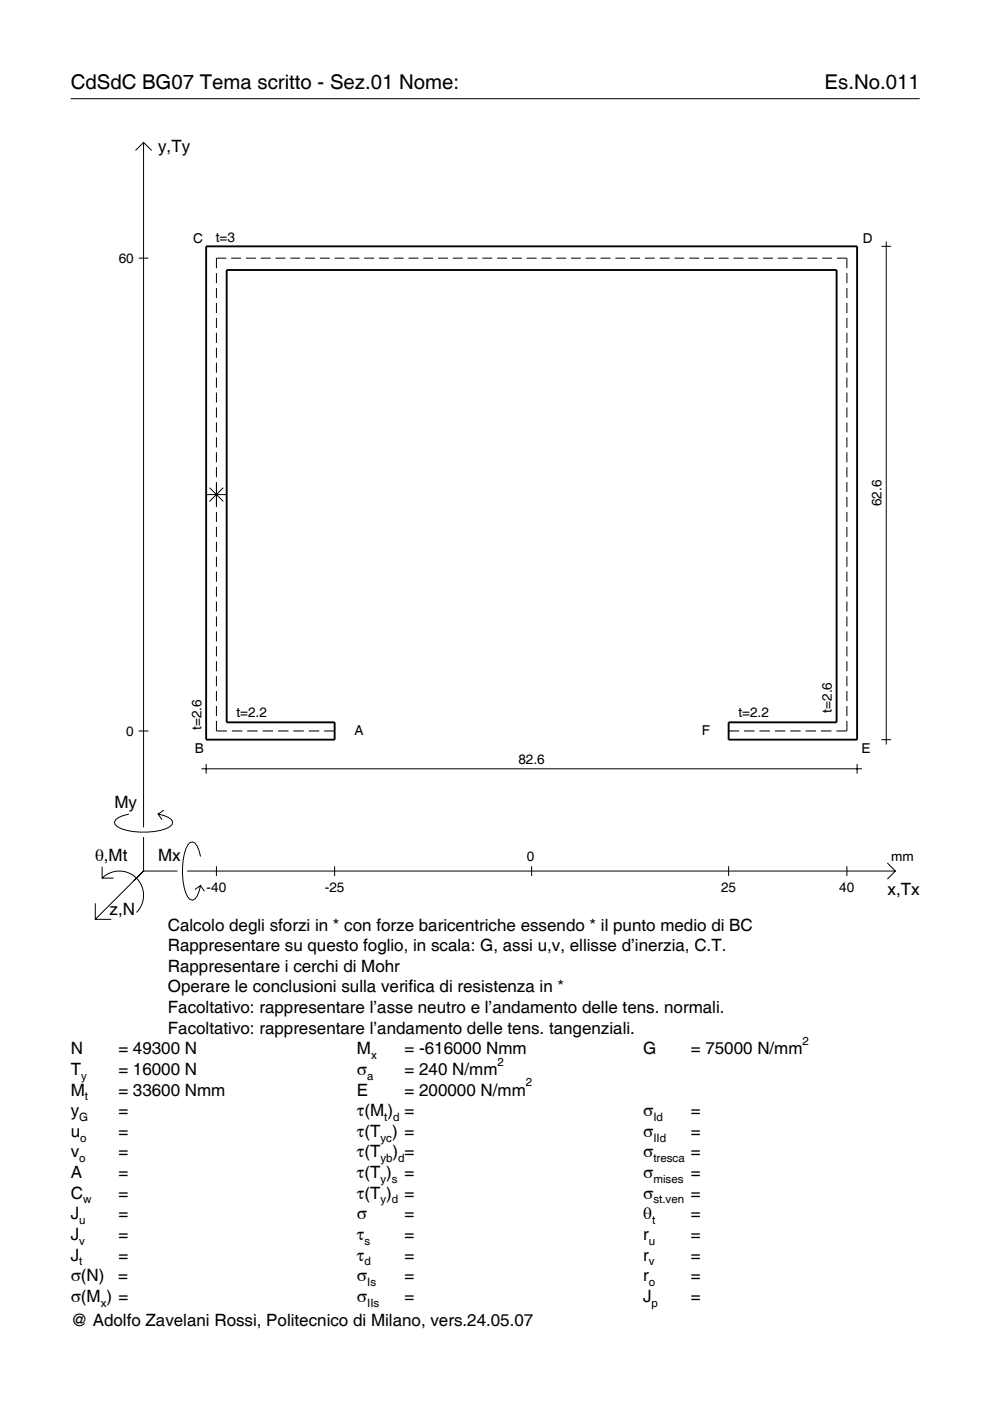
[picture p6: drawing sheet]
<svg xmlns="http://www.w3.org/2000/svg" width="210mm" height="297mm" viewBox="0 0 210 297" stroke-linecap="round" stroke-linejoin="round" font-family="sans-serif">
<g fill="none" stroke="#000" stroke-width=".21">
<path d="M15 20.9h180M28.7 31.9l1.7-1.7 1.8 1.7M30.4 30.2v145.2M29.4 54.7h2.1M45.9 57.9v2.1M48 54.7h-2.1v2.2M49 54.7h2.1M52.1 54.7h2.2M55.3 54.7h2.1M58.4 54.7h2.1M61.5 54.7h2.1M64.7 54.7h2.1"/>
<path d="M67.8 54.7h2.1M70.9 54.7h2.1M74.1 54.7h2.1M77.2 54.7h2.1M80.3 54.7h2.1M83.5 54.7h2.1M86.6 54.7h2.1M89.7 54.7h2.1M92.9 54.7h2.1M96 54.7h2.1M99.1 54.7h2.1M102.3 54.7h2.1"/>
<path d="M105.4 54.7h2.1M108.5 54.7h2.1M111.7 54.7h2.1M114.8 54.7h2.1M117.9 54.7h2.1M121.1 54.7h2.1M124.2 54.7h2.1M127.3 54.7h2.1M130.5 54.7h2.1M133.6 54.7h2.1M136.7 54.7h2.1M139.9 54.7h2.1"/>
<path d="M143 54.7h2.1M146.1 54.7h2.1M149.3 54.7h2.1M152.4 54.7h2.1M155.5 54.7h2.1M158.7 54.7h2.1M161.8 54.7h2.1M164.9 54.7h2.1M168.1 54.7h2.1M171.2 54.7h2.1M174.3 54.7h2.1M177.4 54.7h2.2v2.2"/>
<path d="M179.6 57.9v2.1M186.9 52.2h2M187.9 51.2v106.7M45.9 61.1v2.1M45.9 64.2v2.2M45.9 67.4v2.1M45.9 70.6v2.1M45.9 73.7v2.2M45.9 76.9v2.1M179.6 61.1v2.1M179.6 64.2v2.2M179.6 67.4v2.1"/>
<path d="M179.6 70.6v2.1M179.6 73.7v2.2M179.6 76.9v2.1M45.9 80.1v2.1M45.9 83.2v2.2M45.9 86.4v2.1M45.9 89.6v2.1M45.9 92.7v2.2M45.9 95.9v2.1M45.9 99v2.2M179.6 80.1v2.1M179.6 83.2v2.2"/>
<path d="M179.6 86.4v2.1M179.6 89.6v2.1M179.6 92.7v2.2M179.6 95.9v2.1M179.6 99v2.2M43.8 104.9h4.1M44.4 103.4l2.9 2.9M45.9 102.2v5.3M45.9 108.5v2.2M45.9 111.7v2.1M45.9 114.9v2.1M45.9 118v2.2"/>
<path d="M47.3 103.4l-2.9 2.9M179.6 102.2v2.1M179.6 105.4v2.1M179.6 108.5v2.2M179.6 111.7v2.1M179.6 114.9v2.1M179.6 118v2.2M45.9 121.2v2.1M45.9 124.4v2.1M45.9 127.5v2.2M45.9 130.7v2.1M45.9 133.9v2.1"/>
<path d="M45.9 137v2.2M179.6 121.2v2.1M179.6 124.4v2.1M179.6 127.5v2.2M179.6 130.7v2.1M179.6 133.9v2.1M179.6 137v2.2M29.4 155h2.1M45.9 152.9v2.1h2.2M45.9 140.2v2.1M45.9 143.4v2.1M45.9 146.5v2.2"/>
<path d="M45.9 149.7v2.1M49.1 155h2.3M52.4 155h2.2M55.7 155h2.2M58.9 155h2.3M62.2 155h2.2M65.5 155h2.2M68.7 155h2.2M154.5 155h2.2M157.8 155h2.2M161 155h2.2M164.3 155h2.2"/>
<path d="M167.5 155h2.3M170.8 155h2.2M174.1 155h2.2M179.6 152.9v2.1h-2.3M179.6 140.2v2.1M179.6 143.4v2.1M179.6 146.5v2.2M179.6 149.7v2.1M186.9 156.8h2M27.3 172.6a3.6 3.6 0 0 0-3 1.7l.1 .5a5.7 5.7 0 0 0 3.8 1.5 13.3 13.3 0 0 0 7.8-1l.5-.5 .1-.5a3.6 3.6 0 0 0-3.1-1.7l.8 1.2M30.4 177.5v7.2M34.7 171.8l-1.2 .8"/>
<path d="M42.7 163h140.1M43.7 162v2M181.7 162v2M20.2 191.5v3.4h3.4M21.7 186.2a5.1 5.1 0 0 1 7.2 0 5.1 5.1 0 0 1 0 7.3M21.7 183.8v2.4h2.4M30.4 184.7l-10.2 10.2M30.4 184.7l-2 2M30.4 184.7h7.2M39.7 184.7h150.1M42.5 181.6a3.6 3.6 0 0 0-1.7-3.1l-.5 .1a5.7 5.7 0 0 0-1.5 3.8 13.3 13.3 0 0 0 1 7.8l.5 .5 .5 .2a3.6 3.6 0 0 0 1.7-3.1l-1.2 .8M42.5 187.8l.8 1.2"/>
<path d="M45.9 183.7v2M70.9 183.7v2M112.7 183.7v2M154.5 183.7v2M179.6 183.7v2M188.1 183l1.7 1.7-1.7 1.7"/>
</g>
<path d="M43.7 52.2h138v104.6h-27.2v-3.6h22.9v-96h-129.3v96h22.8v3.6h-27.2z" fill="none" stroke="#000" stroke-width=".4"/>
<g font-size="4.3">
<text x="15" y="18.9">CdSdC BG07 Tema scritto - Sez.01 Nome:</text>
<text x="174.8" y="18.9">Es.No.011</text>
</g>
<g font-size="3.6">
<text x="33.5" y="32.3">y,Ty</text>
<text x="24.3" y="171.3">My</text>
<text x="20.1" y="182.6">θ,Mt</text>
<text x="33.5" y="182.6">Mx</text>
<text x="188.2" y="189.8">x,Tx</text>
<text x="23.2" y="193.9">z,N</text>
<text x="35.6" y="197.3">Calcolo degli sforzi in * con forze baricentriche essendo * il punto medio di BC</text>
<text x="35.6" y="201.7">Rappresentare su questo foglio, in scala: G, assi u,v, ellisse d’inerzia, C.T.</text>
<text x="35.6" y="206">Rappresentare i cerchi di Mohr</text>
<text x="35.6" y="210.4">Operare le conclusioni sulla verifica di resistenza in *</text>
<text x="35.6" y="214.8">Facoltativo: rappresentare l’asse neutro e l’andamento delle tens. normali.</text>
<text x="35.6" y="219.2">Facoltativo: rappresentare l’andamento delle tens. tangenziali.</text>
<text x="15" y="223.5">N</text>
<text x="15" y="227.9">T</text>
<text x="25.1" y="223.5">= 49300 N</text>
<text x="25.1" y="227.9">= 16000 N</text>
<text x="75.7" y="227.9">σ</text>
<text x="75.7" y="223.5">M</text>
<text x="85.8" y="223.5">= -616000 Nmm</text>
<text x="85.8" y="227.9">= 240 N/mm</text>
<text x="136.4" y="223.5">G</text>
<text x="146.5" y="223.5">= 75000 N/mm</text>
<text x="15" y="232.3">M</text>
<text x="25.1" y="232.3">= 33600 Nmm</text>
<text x="75.7" y="232.3">E</text>
<text x="85.8" y="232.3">= 200000 N/mm</text>
<text x="15" y="236.7">y</text>
<text x="25.1" y="236.7">=</text>
<text x="75.7" y="236.7">τ(M ) =</text>
<text x="136.4" y="236.7">σ</text>
<text x="146.5" y="236.7">=</text>
<text x="15" y="241">u</text>
<text x="15" y="245.4">v</text>
<text x="25.1" y="241">=</text>
<text x="25.1" y="245.4">=</text>
<text x="75.7" y="241">τ(T ) =</text>
<text x="75.7" y="245.4">τ(T</text>
<text x="83.3" y="245.4">) =</text>
<text x="136.4" y="241">σ</text>
<text x="136.4" y="245.4">σ</text>
<text x="146.5" y="241">=</text>
<text x="146.5" y="245.4">=</text>
<text x="15" y="249.8">A</text>
<text x="25.1" y="249.8">=</text>
<text x="75.7" y="249.8">τ(T )</text>
<text x="85.8" y="249.8">=</text>
<text x="136.4" y="249.8">σ</text>
<text x="146.5" y="249.8">=</text>
<text x="15" y="254.2">C</text>
<text x="25.1" y="254.2">=</text>
<text x="75.7" y="254.2">τ(T )</text>
<text x="85.8" y="254.2">=</text>
<text x="136.4" y="254.2">σ</text>
<text x="146.5" y="254.2">=</text>
<text x="15" y="258.5">J</text>
<text x="15" y="262.9">J</text>
<text x="25.1" y="258.5">=</text>
<text x="25.1" y="262.9">=</text>
<text x="75.7" y="258.5">σ</text>
<text x="75.7" y="262.9">τ</text>
<text x="85.8" y="258.5">=</text>
<text x="85.8" y="262.9">=</text>
<text x="136.4" y="258.5">θ</text>
<text x="136.4" y="262.9">r</text>
<text x="146.5" y="258.5">=</text>
<text x="146.5" y="262.9">=</text>
<text x="15" y="267.3">J</text>
<text x="25.1" y="267.3">=</text>
<text x="75.7" y="267.3">τ</text>
<text x="85.8" y="267.3">=</text>
<text x="136.4" y="267.3">r</text>
<text x="146.5" y="267.3">=</text>
<text x="15" y="271.7">σ(N)</text>
<text x="25.1" y="271.7">=</text>
<text x="75.7" y="271.7">σ</text>
<text x="85.8" y="271.7">=</text>
<text x="136.4" y="271.7">r</text>
<text x="146.5" y="271.7">=</text>
<text x="15" y="281.2">@ Adolfo Zavelani Rossi, Politecnico di Milano, vers.24.05.07</text>
<text x="15" y="276">σ(M ) =</text>
<text x="75.7" y="276">σ</text>
<text x="85.8" y="276">=</text>
<text x="136.4" y="276">J</text>
<text x="146.5" y="276">=</text>
</g>
<g font-size="2.9">
<text x="41" y="51.5">C</text>
<text x="45.8" y="51.2">t=3</text>
<text x="183" y="51.5">D</text>
<text x="25.2" y="55.7">60</text>
<text x="186.9" y="107.3" transform="rotate(-90 186.9 107.3)">62.6</text>
<text x="26.8" y="156">0</text>
<text x="42.7" y="154.8" transform="rotate(-90 42.7 154.8)">t=2.6</text>
<text x="50.1" y="152.1">t=2.2</text>
<text x="75.1" y="155.9">A</text>
<text x="148.8" y="155.9">F</text>
<text x="156.5" y="152.1">t=2.2</text>
<text x="176.3" y="151.1" transform="rotate(-90 176.3 151.1)">t=2.6</text>
<text x="41.3" y="159.7">B</text>
<text x="109.9" y="162">82.6</text>
<text x="182.6" y="159.7">E</text>
<text x="111.7" y="182.6">0</text>
<text x="189" y="182.6">mm</text>
<text x="43.8" y="189.1">-40</text>
<text x="68.9" y="189.1">-25</text>
<text x="152.9" y="189.1">25</text>
<text x="178" y="189.1">40</text>
</g>
<g font-size="2.4">
<text x="170.2" y="221.5">2</text>
<text x="78.7" y="224.5">x</text>
<text x="105.5" y="225.9">2</text>
<text x="17.2" y="228.9">y</text>
<text x="18" y="233.3">t</text>
<text x="77.9" y="228.9">a</text>
<text x="111.5" y="230.3">2</text>
<text x="16.8" y="237.7">G</text>
<text x="81.5" y="237.7">t d</text>
<text x="138.5" y="237.7">Id</text>
<text x="17" y="242">o</text>
<text x="80.7" y="242">yc</text>
<text x="138.5" y="242">IId</text>
<text x="16.8" y="246.4">o</text>
<text x="80.7" y="246.4">yb d</text>
<text x="80.7" y="250.8">y s</text>
<text x="138.5" y="246.4">tresca</text>
<text x="138.5" y="250.8">mises</text>
<text x="17.6" y="255.2">w</text>
<text x="80.7" y="255.2">y d</text>
<text x="138.5" y="255.2">st.ven</text>
<text x="16.8" y="259.5">u</text>
<text x="16.8" y="263.9">v</text>
<text x="77.3" y="263.9">s</text>
<text x="137.6" y="263.9">u</text>
<text x="138.2" y="259.5">t</text>
<text x="16.8" y="268.3">t</text>
<text x="77.3" y="268.3">d</text>
<text x="137.6" y="268.3">v</text>
<text x="77.9" y="272.7">Is</text>
<text x="137.6" y="272.7">o</text>
<text x="21.4" y="277">x</text>
<text x="77.9" y="277">IIs</text>
<text x="138.2" y="277">p</text>
</g>
</svg>
